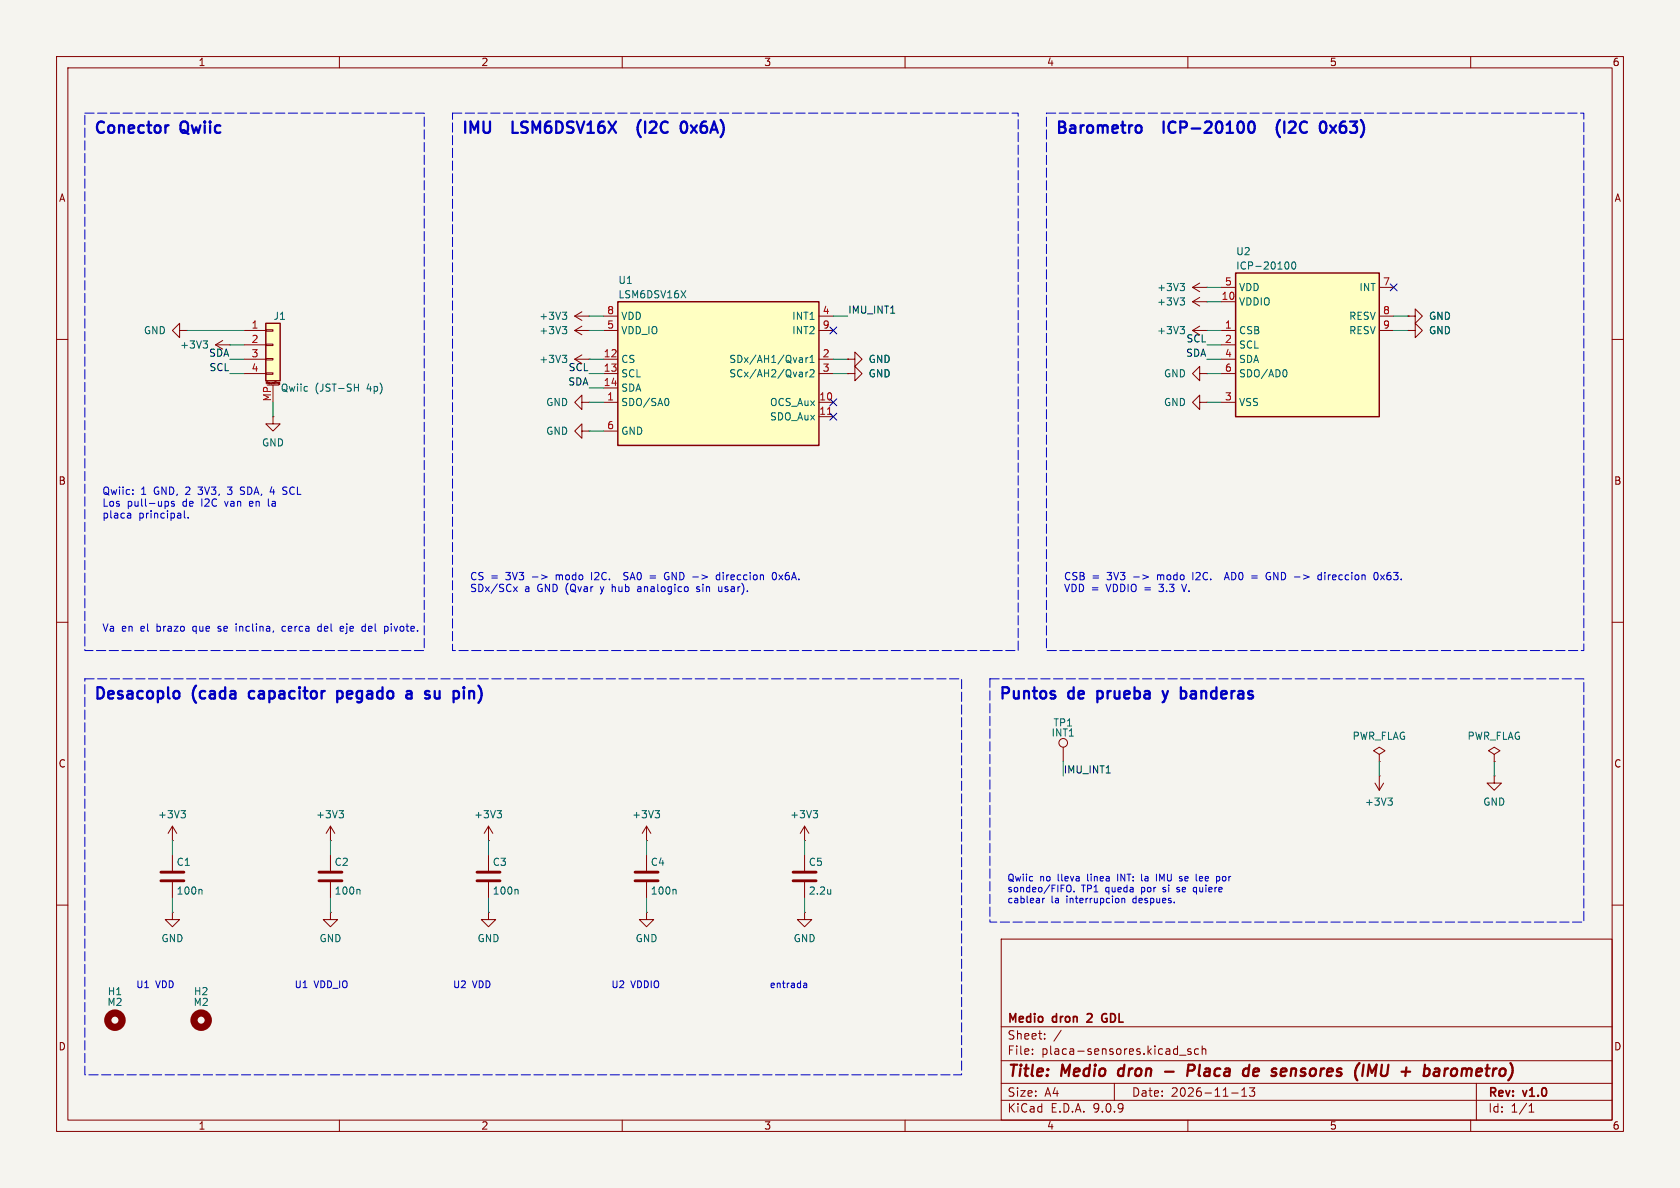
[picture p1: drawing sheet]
(kicad_sch (version 20250114) (generator "eeschema") (generator_version "9.0") (paper "A4")
(title_block (title "Medio dron - Placa de sensores (IMU + barometro)") (date "2026-11-13") (rev "v1.0") (company "Medio dron 2 GDL") (comment 1 ""))
(lib_symbols
(symbol "Connector_Generic_MountingPin:Conn_01x04_MountingPin"
  (pin_names
   (offset 1.016) (hide yes))
  (exclude_from_sim no)
  (in_bom yes)
  (on_board yes)
  (property "Reference" "J" (at 0 5.08 0) (effects (font (size 1.27 1.27))))
  (property "Value" "Conn_01x04_MountingPin" (at 1.27 -7.62 0) (effects (font (size 1.27 1.27)) (justify left)))
  (property "Footprint" "" (at 0 0 0) (effects (font (size 1.27 1.27)) (hide yes)))
  (property "Datasheet" "~" (at 0 0 0) (effects (font (size 1.27 1.27)) (hide yes)))
  (property "Description" "Generic connectable mounting pin connector, single row, 01x04, script generated (kicad-library-utils/schlib/autogen/connector/)" (at 0 0 0) (effects (font (size 1.27 1.27)) (hide yes)))
  (symbol "Conn_01x04_MountingPin_1_1"
   (rectangle (start -1.27 3.81) (end 1.27 -6.35) (stroke (width 0.254) (type default)) (fill (type background)))
   (rectangle (start -1.27 2.667) (end 0 2.413) (stroke (width 0.1524) (type default)) (fill (type none)))
   (rectangle (start -1.27 0.127) (end 0 -0.127) (stroke (width 0.1524) (type default)) (fill (type none)))
   (rectangle (start -1.27 -2.413) (end 0 -2.667) (stroke (width 0.1524) (type default)) (fill (type none)))
   (rectangle (start -1.27 -4.953) (end 0 -5.207) (stroke (width 0.1524) (type default)) (fill (type none)))
   (polyline (pts (xy -1.016 -7.112) (xy 1.016 -7.112)) (stroke (width 0.1524) (type default)) (fill (type none)))
   (text "Mounting" (at 0 -6.731 0) (effects (font (size 0.381 0.381))))
   (pin passive line (at -5.08 2.54 0) (length 3.81) (name "Pin_1" (effects (font (size 1.27 1.27)))) (number "1" (effects (font (size 1.27 1.27)))))
   (pin passive line (at -5.08 0 0) (length 3.81) (name "Pin_2" (effects (font (size 1.27 1.27)))) (number "2" (effects (font (size 1.27 1.27)))))
   (pin passive line (at -5.08 -2.54 0) (length 3.81) (name "Pin_3" (effects (font (size 1.27 1.27)))) (number "3" (effects (font (size 1.27 1.27)))))
   (pin passive line (at -5.08 -5.08 0) (length 3.81) (name "Pin_4" (effects (font (size 1.27 1.27)))) (number "4" (effects (font (size 1.27 1.27)))))
   (pin passive line (at 0 -10.16 90) (length 3.048) (name "MountPin" (effects (font (size 1.27 1.27)))) (number "MP" (effects (font (size 1.27 1.27))))))
  (embedded_fonts no))
(symbol "power:GND"
  (power)
  (pin_numbers (hide yes))
  (pin_names
   (offset 0) (hide yes))
  (exclude_from_sim no)
  (in_bom yes)
  (on_board yes)
  (property "Reference" "#PWR" (at 0 -6.35 0) (effects (font (size 1.27 1.27)) (hide yes)))
  (property "Value" "GND" (at 0 -3.81 0) (effects (font (size 1.27 1.27))))
  (property "Footprint" "" (at 0 0 0) (effects (font (size 1.27 1.27)) (hide yes)))
  (property "Datasheet" "" (at 0 0 0) (effects (font (size 1.27 1.27)) (hide yes)))
  (property "Description" "Power symbol creates a global label with name \"GND\" , ground" (at 0 0 0) (effects (font (size 1.27 1.27)) (hide yes)))
  (symbol "GND_0_1"
   (polyline (pts (xy 0 0) (xy 0 -1.27) (xy 1.27 -1.27) (xy 0 -2.54) (xy -1.27 -1.27) (xy 0 -1.27)) (stroke (width 0) (type default)) (fill (type none))))
  (symbol "GND_1_1"
   (pin power_in line (at 0 0 270) (length 0) (name "~" (effects (font (size 1.27 1.27)))) (number "1" (effects (font (size 1.27 1.27))))))
  (embedded_fonts no))
(symbol "power:+3V3"
  (power)
  (pin_numbers (hide yes))
  (pin_names
   (offset 0) (hide yes))
  (exclude_from_sim no)
  (in_bom yes)
  (on_board yes)
  (property "Reference" "#PWR" (at 0 -3.81 0) (effects (font (size 1.27 1.27)) (hide yes)))
  (property "Value" "+3V3" (at 0 3.556 0) (effects (font (size 1.27 1.27))))
  (property "Footprint" "" (at 0 0 0) (effects (font (size 1.27 1.27)) (hide yes)))
  (property "Datasheet" "" (at 0 0 0) (effects (font (size 1.27 1.27)) (hide yes)))
  (property "Description" "Power symbol creates a global label with name \"+3V3\"" (at 0 0 0) (effects (font (size 1.27 1.27)) (hide yes)))
  (symbol "+3V3_0_1"
   (polyline (pts (xy -0.762 1.27) (xy 0 2.54)) (stroke (width 0) (type default)) (fill (type none)))
   (polyline (pts (xy 0 2.54) (xy 0.762 1.27)) (stroke (width 0) (type default)) (fill (type none)))
   (polyline (pts (xy 0 0) (xy 0 2.54)) (stroke (width 0) (type default)) (fill (type none))))
  (symbol "+3V3_1_1"
   (pin power_in line (at 0 0 90) (length 0) (name "~" (effects (font (size 1.27 1.27)))) (number "1" (effects (font (size 1.27 1.27))))))
  (embedded_fonts no))
(symbol "medio_dron:LSM6DSV16X" (exclude_from_sim no) (in_bom yes) (on_board yes)
(property "Reference" "U" (at -17.78 16.51 0) (effects (font (size 1.27 1.27)) (justify left)))(property "Value" "LSM6DSV16X" (at -17.78 13.97 0) (effects (font (size 1.27 1.27)) (justify left)))(property "Footprint" "Package_LGA:LGA-14_3x2.5mm_P0.5mm_LayoutBorder3x4y" (at 0.00 0.00 0) (effects (font (size 1.27 1.27)) (hide yes)))(property "Datasheet" "https://www.st.com/resource/en/datasheet/lsm6dsv16x.pdf" (at 0.00 0.00 0) (effects (font (size 1.27 1.27)) (hide yes)))(property "Description" "IMU 6 ejes (acelerometro + giroscopio), I2C/SPI/I3C, LGA-14L 2.5x3 mm" (at 0.00 0.00 0) (effects (font (size 1.27 1.27)) (hide yes)))(symbol "LSM6DSV16X_0_1" (rectangle (start -17.78 12.70) (end 17.78 -12.70) (stroke (width 0.254) (type default)) (fill (type background))))(symbol "LSM6DSV16X_1_1" (pin power_in line (at -20.32 10.16 0) (length 2.54) (name "VDD" (effects (font (size 1.27 1.27)))) (number "8" (effects (font (size 1.27 1.27)))))
(pin power_in line (at -20.32 7.62 0) (length 2.54) (name "VDD_IO" (effects (font (size 1.27 1.27)))) (number "5" (effects (font (size 1.27 1.27)))))
(pin input line (at -20.32 2.54 0) (length 2.54) (name "CS" (effects (font (size 1.27 1.27)))) (number "12" (effects (font (size 1.27 1.27)))))
(pin input line (at -20.32 0.00 0) (length 2.54) (name "SCL" (effects (font (size 1.27 1.27)))) (number "13" (effects (font (size 1.27 1.27)))))
(pin bidirectional line (at -20.32 -2.54 0) (length 2.54) (name "SDA" (effects (font (size 1.27 1.27)))) (number "14" (effects (font (size 1.27 1.27)))))
(pin input line (at -20.32 -5.08 0) (length 2.54) (name "SDO/SA0" (effects (font (size 1.27 1.27)))) (number "1" (effects (font (size 1.27 1.27)))))
(pin power_in line (at -20.32 -10.16 0) (length 2.54) (name "GND" (effects (font (size 1.27 1.27)))) (number "6" (effects (font (size 1.27 1.27)))))
(pin passive line (at -20.32 -10.16 0) (length 2.54) (hide yes) (name "GND" (effects (font (size 1.27 1.27)))) (number "7" (effects (font (size 1.27 1.27)))))
(pin output line (at 20.32 10.16 180) (length 2.54) (name "INT1" (effects (font (size 1.27 1.27)))) (number "4" (effects (font (size 1.27 1.27)))))
(pin output line (at 20.32 7.62 180) (length 2.54) (name "INT2" (effects (font (size 1.27 1.27)))) (number "9" (effects (font (size 1.27 1.27)))))
(pin passive line (at 20.32 2.54 180) (length 2.54) (name "SDx/AH1/Qvar1" (effects (font (size 1.27 1.27)))) (number "2" (effects (font (size 1.27 1.27)))))
(pin passive line (at 20.32 0.00 180) (length 2.54) (name "SCx/AH2/Qvar2" (effects (font (size 1.27 1.27)))) (number "3" (effects (font (size 1.27 1.27)))))
(pin passive line (at 20.32 -5.08 180) (length 2.54) (name "OCS_Aux" (effects (font (size 1.27 1.27)))) (number "10" (effects (font (size 1.27 1.27)))))
(pin passive line (at 20.32 -7.62 180) (length 2.54) (name "SDO_Aux" (effects (font (size 1.27 1.27)))) (number "11" (effects (font (size 1.27 1.27)))))) (embedded_fonts no))
(symbol "medio_dron:ICP-20100" (exclude_from_sim no) (in_bom yes) (on_board yes)
(property "Reference" "U" (at -12.70 16.51 0) (effects (font (size 1.27 1.27)) (justify left)))(property "Value" "ICP-20100" (at -12.70 13.97 0) (effects (font (size 1.27 1.27)) (justify left)))(property "Footprint" "medio_dron:TDK_ICP-20100_LGA-10_2x2mm_P0.5mm" (at 0.00 0.00 0) (effects (font (size 1.27 1.27)) (hide yes)))(property "Datasheet" "https://invensense.tdk.com/wp-content/uploads/2021/11/DS-000416-ICP-20100-v1.4.pdf" (at 0.00 0.00 0) (effects (font (size 1.27 1.27)) (hide yes)))(property "Description" "Barometro + temperatura, I2C/SPI/I3C, LGA-10L 2x2 mm" (at 0.00 0.00 0) (effects (font (size 1.27 1.27)) (hide yes)))(symbol "ICP-20100_0_1" (rectangle (start -12.70 12.70) (end 12.70 -12.70) (stroke (width 0.254) (type default)) (fill (type background))))(symbol "ICP-20100_1_1" (pin power_in line (at -15.24 10.16 0) (length 2.54) (name "VDD" (effects (font (size 1.27 1.27)))) (number "5" (effects (font (size 1.27 1.27)))))
(pin power_in line (at -15.24 7.62 0) (length 2.54) (name "VDDIO" (effects (font (size 1.27 1.27)))) (number "10" (effects (font (size 1.27 1.27)))))
(pin input line (at -15.24 2.54 0) (length 2.54) (name "CSB" (effects (font (size 1.27 1.27)))) (number "1" (effects (font (size 1.27 1.27)))))
(pin input line (at -15.24 0.00 0) (length 2.54) (name "SCL" (effects (font (size 1.27 1.27)))) (number "2" (effects (font (size 1.27 1.27)))))
(pin bidirectional line (at -15.24 -2.54 0) (length 2.54) (name "SDA" (effects (font (size 1.27 1.27)))) (number "4" (effects (font (size 1.27 1.27)))))
(pin input line (at -15.24 -5.08 0) (length 2.54) (name "SDO/AD0" (effects (font (size 1.27 1.27)))) (number "6" (effects (font (size 1.27 1.27)))))
(pin power_in line (at -15.24 -10.16 0) (length 2.54) (name "VSS" (effects (font (size 1.27 1.27)))) (number "3" (effects (font (size 1.27 1.27)))))
(pin open_collector line (at 15.24 10.16 180) (length 2.54) (name "INT" (effects (font (size 1.27 1.27)))) (number "7" (effects (font (size 1.27 1.27)))))
(pin passive line (at 15.24 5.08 180) (length 2.54) (name "RESV" (effects (font (size 1.27 1.27)))) (number "8" (effects (font (size 1.27 1.27)))))
(pin passive line (at 15.24 2.54 180) (length 2.54) (name "RESV" (effects (font (size 1.27 1.27)))) (number "9" (effects (font (size 1.27 1.27)))))) (embedded_fonts no))
(symbol "Device:C"
  (pin_numbers (hide yes))
  (pin_names
   (offset 0.254))
  (exclude_from_sim no)
  (in_bom yes)
  (on_board yes)
  (property "Reference" "C" (at 0.635 2.54 0) (effects (font (size 1.27 1.27)) (justify left)))
  (property "Value" "C" (at 0.635 -2.54 0) (effects (font (size 1.27 1.27)) (justify left)))
  (property "Footprint" "" (at 0.9652 -3.81 0) (effects (font (size 1.27 1.27)) (hide yes)))
  (property "Datasheet" "~" (at 0 0 0) (effects (font (size 1.27 1.27)) (hide yes)))
  (property "Description" "Unpolarized capacitor" (at 0 0 0) (effects (font (size 1.27 1.27)) (hide yes)))
  (symbol "C_0_1"
   (polyline (pts (xy -2.032 0.762) (xy 2.032 0.762)) (stroke (width 0.508) (type default)) (fill (type none)))
   (polyline (pts (xy -2.032 -0.762) (xy 2.032 -0.762)) (stroke (width 0.508) (type default)) (fill (type none))))
  (symbol "C_1_1"
   (pin passive line (at 0 3.81 270) (length 2.794) (name "~" (effects (font (size 1.27 1.27)))) (number "1" (effects (font (size 1.27 1.27)))))
   (pin passive line (at 0 -3.81 90) (length 2.794) (name "~" (effects (font (size 1.27 1.27)))) (number "2" (effects (font (size 1.27 1.27))))))
  (embedded_fonts no))
(symbol "Connector:TestPoint"
  (pin_numbers (hide yes))
  (pin_names
   (offset 0.762) (hide yes))
  (exclude_from_sim no)
  (in_bom yes)
  (on_board yes)
  (property "Reference" "TP" (at 0 6.858 0) (effects (font (size 1.27 1.27))))
  (property "Value" "TestPoint" (at 0 5.08 0) (effects (font (size 1.27 1.27))))
  (property "Footprint" "" (at 5.08 0 0) (effects (font (size 1.27 1.27)) (hide yes)))
  (property "Datasheet" "~" (at 5.08 0 0) (effects (font (size 1.27 1.27)) (hide yes)))
  (property "Description" "test point" (at 0 0 0) (effects (font (size 1.27 1.27)) (hide yes)))
  (symbol "TestPoint_0_1"
   (circle (center 0 3.302) (radius 0.762) (stroke (width 0) (type default)) (fill (type none))))
  (symbol "TestPoint_1_1"
   (pin passive line (at 0 0 90) (length 2.54) (name "1" (effects (font (size 1.27 1.27)))) (number "1" (effects (font (size 1.27 1.27))))))
  (embedded_fonts no))
(symbol "power:PWR_FLAG"
  (power)
  (pin_numbers (hide yes))
  (pin_names
   (offset 0) (hide yes))
  (exclude_from_sim no)
  (in_bom yes)
  (on_board yes)
  (property "Reference" "#FLG" (at 0 1.905 0) (effects (font (size 1.27 1.27)) (hide yes)))
  (property "Value" "PWR_FLAG" (at 0 3.81 0) (effects (font (size 1.27 1.27))))
  (property "Footprint" "" (at 0 0 0) (effects (font (size 1.27 1.27)) (hide yes)))
  (property "Datasheet" "~" (at 0 0 0) (effects (font (size 1.27 1.27)) (hide yes)))
  (property "Description" "Special symbol for telling ERC where power comes from" (at 0 0 0) (effects (font (size 1.27 1.27)) (hide yes)))
  (symbol "PWR_FLAG_0_0"
   (pin power_out line (at 0 0 90) (length 0) (name "~" (effects (font (size 1.27 1.27)))) (number "1" (effects (font (size 1.27 1.27))))))
  (symbol "PWR_FLAG_0_1"
   (polyline (pts (xy 0 0) (xy 0 1.27) (xy -1.016 1.905) (xy 0 2.54) (xy 1.016 1.905) (xy 0 1.27)) (stroke (width 0) (type default)) (fill (type none))))
  (embedded_fonts no))
(symbol "Mechanical:MountingHole"
  (pin_names
   (offset 1.016))
  (exclude_from_sim no)
  (in_bom no)
  (on_board yes)
  (property "Reference" "H" (at 0 5.08 0) (effects (font (size 1.27 1.27))))
  (property "Value" "MountingHole" (at 0 3.175 0) (effects (font (size 1.27 1.27))))
  (property "Footprint" "" (at 0 0 0) (effects (font (size 1.27 1.27)) (hide yes)))
  (property "Datasheet" "~" (at 0 0 0) (effects (font (size 1.27 1.27)) (hide yes)))
  (property "Description" "Mounting Hole without connection" (at 0 0 0) (effects (font (size 1.27 1.27)) (hide yes)))
  (symbol "MountingHole_0_1"
   (circle (center 0 0) (radius 1.27) (stroke (width 1.27) (type default)) (fill (type none))))
  (embedded_fonts no)))
(rectangle (start 15.00 20.00) (end 75.00 115.00) (stroke (width 0.15) (type dash)) (fill (type none)))
(text "Conector Qwiic" (exclude_from_sim no) (at 16.50 24.00 0) (effects (font (size 2.0 2.0) (bold yes)) (justify left bottom)))
(symbol (lib_id "Connector_Generic_MountingPin:Conn_01x04_MountingPin") (at 48.26 60.96 0) (unit 1) (exclude_from_sim no) (in_bom yes) (on_board yes) (dnp no)
 (property "Reference" "J1" (at 48.26 55.88 0) (effects (font (size 1.27 1.27)) (justify left)))
 (property "Value" "Qwiic (JST-SH 4p)" (at 49.53 68.58 0) (effects (font (size 1.27 1.27)) (justify left)))
 (property "Footprint" "Connector_JST:JST_SH_SM04B-SRSS-TB_1x04-1MP_P1.00mm_Horizontal" (at 48.26 60.96 0) (effects (font (size 1.27 1.27)) (hide yes)))
 (property "Datasheet" "~" (at 48.26 60.96 0) (effects (font (size 1.27 1.27)) (hide yes)))
 (property "Description" "Generic connectable mounting pin connector, single row, 01x04, script generated (kicad-library-utils/schlib/autogen/connector/)" (at 48.26 60.96 0) (effects (font (size 1.27 1.27)) (hide yes)))
 (property "MPN" "SM04B-SRSS-TB" (at 48.26 60.96 0) (effects (font (size 1.27 1.27)) (hide yes)))
 (pin "1")
 (pin "2")
 (pin "3")
 (pin "4")
 (pin "MP"))
(wire (pts (xy 43.18 58.42) (xy 33.02 58.42)) (stroke (width 0) (type default)))
(symbol (lib_id "power:GND") (at 33.02 58.42 270) (unit 1) (exclude_from_sim no) (in_bom no) (on_board yes) (dnp no)
 (property "Reference" "#PWR001" (at 33.02 58.42 0) (effects (font (size 1.27 1.27)) (hide yes)))
 (property "Value" "GND" (at 29.42 58.42 90) (effects (font (size 1.27 1.27)) (justify right)))
 (property "Footprint" "" (at 33.02 58.42 0) (effects (font (size 1.27 1.27)) (hide yes)))
 (property "Datasheet" "" (at 33.02 58.42 0) (effects (font (size 1.27 1.27)) (hide yes)))
 (property "Description" "" (at 33.02 58.42 0) (effects (font (size 1.27 1.27)) (hide yes)))
 (pin "1"))
(wire (pts (xy 43.18 60.96) (xy 40.64 60.96)) (stroke (width 0) (type default)))
(symbol (lib_id "power:+3V3") (at 40.64 60.96 90) (unit 1) (exclude_from_sim no) (in_bom no) (on_board yes) (dnp no)
 (property "Reference" "#PWR002" (at 40.64 60.96 0) (effects (font (size 1.27 1.27)) (hide yes)))
 (property "Value" "+3V3" (at 37.04 60.96 90) (effects (font (size 1.27 1.27)) (justify left)))
 (property "Footprint" "" (at 40.64 60.96 0) (effects (font (size 1.27 1.27)) (hide yes)))
 (property "Datasheet" "" (at 40.64 60.96 0) (effects (font (size 1.27 1.27)) (hide yes)))
 (property "Description" "" (at 40.64 60.96 0) (effects (font (size 1.27 1.27)) (hide yes)))
 (pin "1"))
(wire (pts (xy 43.18 63.50) (xy 40.64 63.50)) (stroke (width 0) (type default)))
(label "SDA" (at 40.64 63.50 180) (effects (font (size 1.27 1.27)) (justify right bottom)))
(wire (pts (xy 43.18 66.04) (xy 40.64 66.04)) (stroke (width 0) (type default)))
(label "SCL" (at 40.64 66.04 180) (effects (font (size 1.27 1.27)) (justify right bottom)))
(wire (pts (xy 48.26 71.12) (xy 48.26 73.66)) (stroke (width 0) (type default)))
(symbol (lib_id "power:GND") (at 48.26 73.66 0) (unit 1) (exclude_from_sim no) (in_bom no) (on_board yes) (dnp no)
 (property "Reference" "#PWR003" (at 48.26 73.66 0) (effects (font (size 1.27 1.27)) (hide yes)))
 (property "Value" "GND" (at 48.26 78.26 0) (effects (font (size 1.27 1.27))))
 (property "Footprint" "" (at 48.26 73.66 0) (effects (font (size 1.27 1.27)) (hide yes)))
 (property "Datasheet" "" (at 48.26 73.66 0) (effects (font (size 1.27 1.27)) (hide yes)))
 (property "Description" "" (at 48.26 73.66 0) (effects (font (size 1.27 1.27)) (hide yes)))
 (pin "1"))
(text "Qwiic: 1 GND, 2 3V3, 3 SDA, 4 SCL\nLos pull-ups de I2C van en la\nplaca principal." (exclude_from_sim no) (at 18.00 92.00 0) (effects (font (size 1.3 1.3)) (justify left bottom)))
(rectangle (start 80.00 20.00) (end 180.00 115.00) (stroke (width 0.15) (type dash)) (fill (type none)))
(text "IMU  LSM6DSV16X  (I2C 0x6A)" (exclude_from_sim no) (at 81.50 24.00 0) (effects (font (size 2.0 2.0) (bold yes)) (justify left bottom)))
(symbol (lib_id "medio_dron:LSM6DSV16X") (at 127.00 66.04 0) (unit 1) (exclude_from_sim no) (in_bom yes) (on_board yes) (dnp no)
 (property "Reference" "U1" (at 109.22 49.53 0) (effects (font (size 1.27 1.27)) (justify left)))
 (property "Value" "LSM6DSV16X" (at 109.22 52.07 0) (effects (font (size 1.27 1.27)) (justify left)))
 (property "Footprint" "Package_LGA:LGA-14_3x2.5mm_P0.5mm_LayoutBorder3x4y" (at 127.00 66.04 0) (effects (font (size 1.27 1.27)) (hide yes)))
 (property "Datasheet" "https://www.st.com/resource/en/datasheet/lsm6dsv16x.pdf" (at 127.00 66.04 0) (effects (font (size 1.27 1.27)) (hide yes)))
 (property "Description" "IMU 6 ejes (acelerometro + giroscopio), I2C/SPI/I3C, LGA-14L 2.5x3 mm" (at 127.00 66.04 0) (effects (font (size 1.27 1.27)) (hide yes)))
 (property "MPN" "LSM6DSV16XTR" (at 127.00 66.04 0) (effects (font (size 1.27 1.27)) (hide yes)))
 (pin "8")
 (pin "5")
 (pin "12")
 (pin "13")
 (pin "14")
 (pin "1")
 (pin "6")
 (pin "7")
 (pin "4")
 (pin "9")
 (pin "2")
 (pin "3")
 (pin "10")
 (pin "11"))
(wire (pts (xy 106.68 55.88) (xy 104.14 55.88)) (stroke (width 0) (type default)))
(symbol (lib_id "power:+3V3") (at 104.14 55.88 90) (unit 1) (exclude_from_sim no) (in_bom no) (on_board yes) (dnp no)
 (property "Reference" "#PWR004" (at 104.14 55.88 0) (effects (font (size 1.27 1.27)) (hide yes)))
 (property "Value" "+3V3" (at 100.54 55.88 90) (effects (font (size 1.27 1.27)) (justify left)))
 (property "Footprint" "" (at 104.14 55.88 0) (effects (font (size 1.27 1.27)) (hide yes)))
 (property "Datasheet" "" (at 104.14 55.88 0) (effects (font (size 1.27 1.27)) (hide yes)))
 (property "Description" "" (at 104.14 55.88 0) (effects (font (size 1.27 1.27)) (hide yes)))
 (pin "1"))
(wire (pts (xy 106.68 58.42) (xy 104.14 58.42)) (stroke (width 0) (type default)))
(symbol (lib_id "power:+3V3") (at 104.14 58.42 90) (unit 1) (exclude_from_sim no) (in_bom no) (on_board yes) (dnp no)
 (property "Reference" "#PWR005" (at 104.14 58.42 0) (effects (font (size 1.27 1.27)) (hide yes)))
 (property "Value" "+3V3" (at 100.54 58.42 90) (effects (font (size 1.27 1.27)) (justify left)))
 (property "Footprint" "" (at 104.14 58.42 0) (effects (font (size 1.27 1.27)) (hide yes)))
 (property "Datasheet" "" (at 104.14 58.42 0) (effects (font (size 1.27 1.27)) (hide yes)))
 (property "Description" "" (at 104.14 58.42 0) (effects (font (size 1.27 1.27)) (hide yes)))
 (pin "1"))
(wire (pts (xy 106.68 63.50) (xy 104.14 63.50)) (stroke (width 0) (type default)))
(symbol (lib_id "power:+3V3") (at 104.14 63.50 90) (unit 1) (exclude_from_sim no) (in_bom no) (on_board yes) (dnp no)
 (property "Reference" "#PWR006" (at 104.14 63.50 0) (effects (font (size 1.27 1.27)) (hide yes)))
 (property "Value" "+3V3" (at 100.54 63.50 90) (effects (font (size 1.27 1.27)) (justify left)))
 (property "Footprint" "" (at 104.14 63.50 0) (effects (font (size 1.27 1.27)) (hide yes)))
 (property "Datasheet" "" (at 104.14 63.50 0) (effects (font (size 1.27 1.27)) (hide yes)))
 (property "Description" "" (at 104.14 63.50 0) (effects (font (size 1.27 1.27)) (hide yes)))
 (pin "1"))
(wire (pts (xy 106.68 66.04) (xy 104.14 66.04)) (stroke (width 0) (type default)))
(label "SCL" (at 104.14 66.04 180) (effects (font (size 1.27 1.27)) (justify right bottom)))
(wire (pts (xy 106.68 68.58) (xy 104.14 68.58)) (stroke (width 0) (type default)))
(label "SDA" (at 104.14 68.58 180) (effects (font (size 1.27 1.27)) (justify right bottom)))
(wire (pts (xy 106.68 71.12) (xy 104.14 71.12)) (stroke (width 0) (type default)))
(symbol (lib_id "power:GND") (at 104.14 71.12 270) (unit 1) (exclude_from_sim no) (in_bom no) (on_board yes) (dnp no)
 (property "Reference" "#PWR007" (at 104.14 71.12 0) (effects (font (size 1.27 1.27)) (hide yes)))
 (property "Value" "GND" (at 100.54 71.12 90) (effects (font (size 1.27 1.27)) (justify right)))
 (property "Footprint" "" (at 104.14 71.12 0) (effects (font (size 1.27 1.27)) (hide yes)))
 (property "Datasheet" "" (at 104.14 71.12 0) (effects (font (size 1.27 1.27)) (hide yes)))
 (property "Description" "" (at 104.14 71.12 0) (effects (font (size 1.27 1.27)) (hide yes)))
 (pin "1"))
(wire (pts (xy 106.68 76.20) (xy 104.14 76.20)) (stroke (width 0) (type default)))
(symbol (lib_id "power:GND") (at 104.14 76.20 270) (unit 1) (exclude_from_sim no) (in_bom no) (on_board yes) (dnp no)
 (property "Reference" "#PWR008" (at 104.14 76.20 0) (effects (font (size 1.27 1.27)) (hide yes)))
 (property "Value" "GND" (at 100.54 76.20 90) (effects (font (size 1.27 1.27)) (justify right)))
 (property "Footprint" "" (at 104.14 76.20 0) (effects (font (size 1.27 1.27)) (hide yes)))
 (property "Datasheet" "" (at 104.14 76.20 0) (effects (font (size 1.27 1.27)) (hide yes)))
 (property "Description" "" (at 104.14 76.20 0) (effects (font (size 1.27 1.27)) (hide yes)))
 (pin "1"))
(wire (pts (xy 147.32 55.88) (xy 149.86 55.88)) (stroke (width 0) (type default)))
(label "IMU_INT1" (at 149.86 55.88 0) (effects (font (size 1.27 1.27)) (justify left bottom)))
(no_connect (at 147.32 58.42))
(wire (pts (xy 147.32 63.50) (xy 149.86 63.50)) (stroke (width 0) (type default)))
(symbol (lib_id "power:GND") (at 149.86 63.50 90) (unit 1) (exclude_from_sim no) (in_bom no) (on_board yes) (dnp no)
 (property "Reference" "#PWR009" (at 149.86 63.50 0) (effects (font (size 1.27 1.27)) (hide yes)))
 (property "Value" "GND" (at 153.46 63.50 90) (effects (font (size 1.27 1.27)) (justify right)))
 (property "Footprint" "" (at 149.86 63.50 0) (effects (font (size 1.27 1.27)) (hide yes)))
 (property "Datasheet" "" (at 149.86 63.50 0) (effects (font (size 1.27 1.27)) (hide yes)))
 (property "Description" "" (at 149.86 63.50 0) (effects (font (size 1.27 1.27)) (hide yes)))
 (pin "1"))
(wire (pts (xy 147.32 66.04) (xy 149.86 66.04)) (stroke (width 0) (type default)))
(symbol (lib_id "power:GND") (at 149.86 66.04 90) (unit 1) (exclude_from_sim no) (in_bom no) (on_board yes) (dnp no)
 (property "Reference" "#PWR010" (at 149.86 66.04 0) (effects (font (size 1.27 1.27)) (hide yes)))
 (property "Value" "GND" (at 153.46 66.04 90) (effects (font (size 1.27 1.27)) (justify right)))
 (property "Footprint" "" (at 149.86 66.04 0) (effects (font (size 1.27 1.27)) (hide yes)))
 (property "Datasheet" "" (at 149.86 66.04 0) (effects (font (size 1.27 1.27)) (hide yes)))
 (property "Description" "" (at 149.86 66.04 0) (effects (font (size 1.27 1.27)) (hide yes)))
 (pin "1"))
(no_connect (at 147.32 71.12))
(no_connect (at 147.32 73.66))
(text "CS = 3V3 -> modo I2C.  SA0 = GND -> direccion 0x6A.\nSDx/SCx a GND (Qvar y hub analogico sin usar)." (exclude_from_sim no) (at 83.00 105.00 0) (effects (font (size 1.3 1.3)) (justify left bottom)))
(rectangle (start 185.00 20.00) (end 280.00 115.00) (stroke (width 0.15) (type dash)) (fill (type none)))
(text "Barometro  ICP-20100  (I2C 0x63)" (exclude_from_sim no) (at 186.50 24.00 0) (effects (font (size 2.0 2.0) (bold yes)) (justify left bottom)))
(symbol (lib_id "medio_dron:ICP-20100") (at 231.14 60.96 0) (unit 1) (exclude_from_sim no) (in_bom yes) (on_board yes) (dnp no)
 (property "Reference" "U2" (at 218.44 44.45 0) (effects (font (size 1.27 1.27)) (justify left)))
 (property "Value" "ICP-20100" (at 218.44 46.99 0) (effects (font (size 1.27 1.27)) (justify left)))
 (property "Footprint" "medio_dron:TDK_ICP-20100_LGA-10_2x2mm_P0.5mm" (at 231.14 60.96 0) (effects (font (size 1.27 1.27)) (hide yes)))
 (property "Datasheet" "https://invensense.tdk.com/wp-content/uploads/2021/11/DS-000416-ICP-20100-v1.4.pdf" (at 231.14 60.96 0) (effects (font (size 1.27 1.27)) (hide yes)))
 (property "Description" "Barometro + temperatura, I2C/SPI/I3C, LGA-10L 2x2 mm" (at 231.14 60.96 0) (effects (font (size 1.27 1.27)) (hide yes)))
 (property "MPN" "ICP-20100" (at 231.14 60.96 0) (effects (font (size 1.27 1.27)) (hide yes)))
 (pin "5")
 (pin "10")
 (pin "1")
 (pin "2")
 (pin "4")
 (pin "6")
 (pin "3")
 (pin "7")
 (pin "8")
 (pin "9"))
(wire (pts (xy 215.90 50.80) (xy 213.36 50.80)) (stroke (width 0) (type default)))
(symbol (lib_id "power:+3V3") (at 213.36 50.80 90) (unit 1) (exclude_from_sim no) (in_bom no) (on_board yes) (dnp no)
 (property "Reference" "#PWR011" (at 213.36 50.80 0) (effects (font (size 1.27 1.27)) (hide yes)))
 (property "Value" "+3V3" (at 209.76 50.80 90) (effects (font (size 1.27 1.27)) (justify left)))
 (property "Footprint" "" (at 213.36 50.80 0) (effects (font (size 1.27 1.27)) (hide yes)))
 (property "Datasheet" "" (at 213.36 50.80 0) (effects (font (size 1.27 1.27)) (hide yes)))
 (property "Description" "" (at 213.36 50.80 0) (effects (font (size 1.27 1.27)) (hide yes)))
 (pin "1"))
(wire (pts (xy 215.90 53.34) (xy 213.36 53.34)) (stroke (width 0) (type default)))
(symbol (lib_id "power:+3V3") (at 213.36 53.34 90) (unit 1) (exclude_from_sim no) (in_bom no) (on_board yes) (dnp no)
 (property "Reference" "#PWR012" (at 213.36 53.34 0) (effects (font (size 1.27 1.27)) (hide yes)))
 (property "Value" "+3V3" (at 209.76 53.34 90) (effects (font (size 1.27 1.27)) (justify left)))
 (property "Footprint" "" (at 213.36 53.34 0) (effects (font (size 1.27 1.27)) (hide yes)))
 (property "Datasheet" "" (at 213.36 53.34 0) (effects (font (size 1.27 1.27)) (hide yes)))
 (property "Description" "" (at 213.36 53.34 0) (effects (font (size 1.27 1.27)) (hide yes)))
 (pin "1"))
(wire (pts (xy 215.90 58.42) (xy 213.36 58.42)) (stroke (width 0) (type default)))
(symbol (lib_id "power:+3V3") (at 213.36 58.42 90) (unit 1) (exclude_from_sim no) (in_bom no) (on_board yes) (dnp no)
 (property "Reference" "#PWR013" (at 213.36 58.42 0) (effects (font (size 1.27 1.27)) (hide yes)))
 (property "Value" "+3V3" (at 209.76 58.42 90) (effects (font (size 1.27 1.27)) (justify left)))
 (property "Footprint" "" (at 213.36 58.42 0) (effects (font (size 1.27 1.27)) (hide yes)))
 (property "Datasheet" "" (at 213.36 58.42 0) (effects (font (size 1.27 1.27)) (hide yes)))
 (property "Description" "" (at 213.36 58.42 0) (effects (font (size 1.27 1.27)) (hide yes)))
 (pin "1"))
(wire (pts (xy 215.90 60.96) (xy 213.36 60.96)) (stroke (width 0) (type default)))
(label "SCL" (at 213.36 60.96 180) (effects (font (size 1.27 1.27)) (justify right bottom)))
(wire (pts (xy 215.90 63.50) (xy 213.36 63.50)) (stroke (width 0) (type default)))
(label "SDA" (at 213.36 63.50 180) (effects (font (size 1.27 1.27)) (justify right bottom)))
(wire (pts (xy 215.90 66.04) (xy 213.36 66.04)) (stroke (width 0) (type default)))
(symbol (lib_id "power:GND") (at 213.36 66.04 270) (unit 1) (exclude_from_sim no) (in_bom no) (on_board yes) (dnp no)
 (property "Reference" "#PWR014" (at 213.36 66.04 0) (effects (font (size 1.27 1.27)) (hide yes)))
 (property "Value" "GND" (at 209.76 66.04 90) (effects (font (size 1.27 1.27)) (justify right)))
 (property "Footprint" "" (at 213.36 66.04 0) (effects (font (size 1.27 1.27)) (hide yes)))
 (property "Datasheet" "" (at 213.36 66.04 0) (effects (font (size 1.27 1.27)) (hide yes)))
 (property "Description" "" (at 213.36 66.04 0) (effects (font (size 1.27 1.27)) (hide yes)))
 (pin "1"))
(wire (pts (xy 215.90 71.12) (xy 213.36 71.12)) (stroke (width 0) (type default)))
(symbol (lib_id "power:GND") (at 213.36 71.12 270) (unit 1) (exclude_from_sim no) (in_bom no) (on_board yes) (dnp no)
 (property "Reference" "#PWR015" (at 213.36 71.12 0) (effects (font (size 1.27 1.27)) (hide yes)))
 (property "Value" "GND" (at 209.76 71.12 90) (effects (font (size 1.27 1.27)) (justify right)))
 (property "Footprint" "" (at 213.36 71.12 0) (effects (font (size 1.27 1.27)) (hide yes)))
 (property "Datasheet" "" (at 213.36 71.12 0) (effects (font (size 1.27 1.27)) (hide yes)))
 (property "Description" "" (at 213.36 71.12 0) (effects (font (size 1.27 1.27)) (hide yes)))
 (pin "1"))
(no_connect (at 246.38 50.80))
(wire (pts (xy 246.38 55.88) (xy 248.92 55.88)) (stroke (width 0) (type default)))
(symbol (lib_id "power:GND") (at 248.92 55.88 90) (unit 1) (exclude_from_sim no) (in_bom no) (on_board yes) (dnp no)
 (property "Reference" "#PWR016" (at 248.92 55.88 0) (effects (font (size 1.27 1.27)) (hide yes)))
 (property "Value" "GND" (at 252.52 55.88 90) (effects (font (size 1.27 1.27)) (justify right)))
 (property "Footprint" "" (at 248.92 55.88 0) (effects (font (size 1.27 1.27)) (hide yes)))
 (property "Datasheet" "" (at 248.92 55.88 0) (effects (font (size 1.27 1.27)) (hide yes)))
 (property "Description" "" (at 248.92 55.88 0) (effects (font (size 1.27 1.27)) (hide yes)))
 (pin "1"))
(wire (pts (xy 246.38 58.42) (xy 248.92 58.42)) (stroke (width 0) (type default)))
(symbol (lib_id "power:GND") (at 248.92 58.42 90) (unit 1) (exclude_from_sim no) (in_bom no) (on_board yes) (dnp no)
 (property "Reference" "#PWR017" (at 248.92 58.42 0) (effects (font (size 1.27 1.27)) (hide yes)))
 (property "Value" "GND" (at 252.52 58.42 90) (effects (font (size 1.27 1.27)) (justify right)))
 (property "Footprint" "" (at 248.92 58.42 0) (effects (font (size 1.27 1.27)) (hide yes)))
 (property "Datasheet" "" (at 248.92 58.42 0) (effects (font (size 1.27 1.27)) (hide yes)))
 (property "Description" "" (at 248.92 58.42 0) (effects (font (size 1.27 1.27)) (hide yes)))
 (pin "1"))
(text "CSB = 3V3 -> modo I2C.  AD0 = GND -> direccion 0x63.\nVDD = VDDIO = 3.3 V." (exclude_from_sim no) (at 188.00 105.00 0) (effects (font (size 1.3 1.3)) (justify left bottom)))
(rectangle (start 15.00 120.00) (end 170.00 190.00) (stroke (width 0.15) (type dash)) (fill (type none)))
(text "Desacoplo (cada capacitor pegado a su pin)" (exclude_from_sim no) (at 16.50 124.00 0) (effects (font (size 2.0 2.0) (bold yes)) (justify left bottom)))
(symbol (lib_id "Device:C") (at 30.48 154.94 0) (unit 1) (exclude_from_sim no) (in_bom yes) (on_board yes) (dnp no)
 (property "Reference" "C1" (at 31.12 152.40 0) (effects (font (size 1.27 1.27)) (justify left)))
 (property "Value" "100n" (at 31.12 157.48 0) (effects (font (size 1.27 1.27)) (justify left)))
 (property "Footprint" "Capacitor_SMD:C_0603_1608Metric" (at 30.48 154.94 0) (effects (font (size 1.27 1.27)) (hide yes)))
 (property "Datasheet" "~" (at 30.48 154.94 0) (effects (font (size 1.27 1.27)) (hide yes)))
 (property "Description" "Unpolarized capacitor" (at 30.48 154.94 0) (effects (font (size 1.27 1.27)) (hide yes)))
 (pin "1")
 (pin "2"))
(wire (pts (xy 30.48 151.13) (xy 30.48 148.59)) (stroke (width 0) (type default)))
(symbol (lib_id "power:+3V3") (at 30.48 148.59 0) (unit 1) (exclude_from_sim no) (in_bom no) (on_board yes) (dnp no)
 (property "Reference" "#PWR018" (at 30.48 148.59 0) (effects (font (size 1.27 1.27)) (hide yes)))
 (property "Value" "+3V3" (at 30.48 143.99 0) (effects (font (size 1.27 1.27))))
 (property "Footprint" "" (at 30.48 148.59 0) (effects (font (size 1.27 1.27)) (hide yes)))
 (property "Datasheet" "" (at 30.48 148.59 0) (effects (font (size 1.27 1.27)) (hide yes)))
 (property "Description" "" (at 30.48 148.59 0) (effects (font (size 1.27 1.27)) (hide yes)))
 (pin "1"))
(wire (pts (xy 30.48 158.75) (xy 30.48 161.29)) (stroke (width 0) (type default)))
(symbol (lib_id "power:GND") (at 30.48 161.29 0) (unit 1) (exclude_from_sim no) (in_bom no) (on_board yes) (dnp no)
 (property "Reference" "#PWR019" (at 30.48 161.29 0) (effects (font (size 1.27 1.27)) (hide yes)))
 (property "Value" "GND" (at 30.48 165.89 0) (effects (font (size 1.27 1.27))))
 (property "Footprint" "" (at 30.48 161.29 0) (effects (font (size 1.27 1.27)) (hide yes)))
 (property "Datasheet" "" (at 30.48 161.29 0) (effects (font (size 1.27 1.27)) (hide yes)))
 (property "Description" "" (at 30.48 161.29 0) (effects (font (size 1.27 1.27)) (hide yes)))
 (pin "1"))
(text "U1 VDD" (exclude_from_sim no) (at 24.00 175.00 0) (effects (font (size 1.2 1.2)) (justify left bottom)))
(symbol (lib_id "Device:C") (at 58.42 154.94 0) (unit 1) (exclude_from_sim no) (in_bom yes) (on_board yes) (dnp no)
 (property "Reference" "C2" (at 59.05 152.40 0) (effects (font (size 1.27 1.27)) (justify left)))
 (property "Value" "100n" (at 59.05 157.48 0) (effects (font (size 1.27 1.27)) (justify left)))
 (property "Footprint" "Capacitor_SMD:C_0603_1608Metric" (at 58.42 154.94 0) (effects (font (size 1.27 1.27)) (hide yes)))
 (property "Datasheet" "~" (at 58.42 154.94 0) (effects (font (size 1.27 1.27)) (hide yes)))
 (property "Description" "Unpolarized capacitor" (at 58.42 154.94 0) (effects (font (size 1.27 1.27)) (hide yes)))
 (pin "1")
 (pin "2"))
(wire (pts (xy 58.42 151.13) (xy 58.42 148.59)) (stroke (width 0) (type default)))
(symbol (lib_id "power:+3V3") (at 58.42 148.59 0) (unit 1) (exclude_from_sim no) (in_bom no) (on_board yes) (dnp no)
 (property "Reference" "#PWR020" (at 58.42 148.59 0) (effects (font (size 1.27 1.27)) (hide yes)))
 (property "Value" "+3V3" (at 58.42 143.99 0) (effects (font (size 1.27 1.27))))
 (property "Footprint" "" (at 58.42 148.59 0) (effects (font (size 1.27 1.27)) (hide yes)))
 (property "Datasheet" "" (at 58.42 148.59 0) (effects (font (size 1.27 1.27)) (hide yes)))
 (property "Description" "" (at 58.42 148.59 0) (effects (font (size 1.27 1.27)) (hide yes)))
 (pin "1"))
(wire (pts (xy 58.42 158.75) (xy 58.42 161.29)) (stroke (width 0) (type default)))
(symbol (lib_id "power:GND") (at 58.42 161.29 0) (unit 1) (exclude_from_sim no) (in_bom no) (on_board yes) (dnp no)
 (property "Reference" "#PWR021" (at 58.42 161.29 0) (effects (font (size 1.27 1.27)) (hide yes)))
 (property "Value" "GND" (at 58.42 165.89 0) (effects (font (size 1.27 1.27))))
 (property "Footprint" "" (at 58.42 161.29 0) (effects (font (size 1.27 1.27)) (hide yes)))
 (property "Datasheet" "" (at 58.42 161.29 0) (effects (font (size 1.27 1.27)) (hide yes)))
 (property "Description" "" (at 58.42 161.29 0) (effects (font (size 1.27 1.27)) (hide yes)))
 (pin "1"))
(text "U1 VDD_IO" (exclude_from_sim no) (at 52.00 175.00 0) (effects (font (size 1.2 1.2)) (justify left bottom)))
(symbol (lib_id "Device:C") (at 86.36 154.94 0) (unit 1) (exclude_from_sim no) (in_bom yes) (on_board yes) (dnp no)
 (property "Reference" "C3" (at 87.00 152.40 0) (effects (font (size 1.27 1.27)) (justify left)))
 (property "Value" "100n" (at 87.00 157.48 0) (effects (font (size 1.27 1.27)) (justify left)))
 (property "Footprint" "Capacitor_SMD:C_0603_1608Metric" (at 86.36 154.94 0) (effects (font (size 1.27 1.27)) (hide yes)))
 (property "Datasheet" "~" (at 86.36 154.94 0) (effects (font (size 1.27 1.27)) (hide yes)))
 (property "Description" "Unpolarized capacitor" (at 86.36 154.94 0) (effects (font (size 1.27 1.27)) (hide yes)))
 (pin "1")
 (pin "2"))
(wire (pts (xy 86.36 151.13) (xy 86.36 148.59)) (stroke (width 0) (type default)))
(symbol (lib_id "power:+3V3") (at 86.36 148.59 0) (unit 1) (exclude_from_sim no) (in_bom no) (on_board yes) (dnp no)
 (property "Reference" "#PWR022" (at 86.36 148.59 0) (effects (font (size 1.27 1.27)) (hide yes)))
 (property "Value" "+3V3" (at 86.36 143.99 0) (effects (font (size 1.27 1.27))))
 (property "Footprint" "" (at 86.36 148.59 0) (effects (font (size 1.27 1.27)) (hide yes)))
 (property "Datasheet" "" (at 86.36 148.59 0) (effects (font (size 1.27 1.27)) (hide yes)))
 (property "Description" "" (at 86.36 148.59 0) (effects (font (size 1.27 1.27)) (hide yes)))
 (pin "1"))
(wire (pts (xy 86.36 158.75) (xy 86.36 161.29)) (stroke (width 0) (type default)))
(symbol (lib_id "power:GND") (at 86.36 161.29 0) (unit 1) (exclude_from_sim no) (in_bom no) (on_board yes) (dnp no)
 (property "Reference" "#PWR023" (at 86.36 161.29 0) (effects (font (size 1.27 1.27)) (hide yes)))
 (property "Value" "GND" (at 86.36 165.89 0) (effects (font (size 1.27 1.27))))
 (property "Footprint" "" (at 86.36 161.29 0) (effects (font (size 1.27 1.27)) (hide yes)))
 (property "Datasheet" "" (at 86.36 161.29 0) (effects (font (size 1.27 1.27)) (hide yes)))
 (property "Description" "" (at 86.36 161.29 0) (effects (font (size 1.27 1.27)) (hide yes)))
 (pin "1"))
(text "U2 VDD" (exclude_from_sim no) (at 80.00 175.00 0) (effects (font (size 1.2 1.2)) (justify left bottom)))
(symbol (lib_id "Device:C") (at 114.30 154.94 0) (unit 1) (exclude_from_sim no) (in_bom yes) (on_board yes) (dnp no)
 (property "Reference" "C4" (at 114.94 152.40 0) (effects (font (size 1.27 1.27)) (justify left)))
 (property "Value" "100n" (at 114.94 157.48 0) (effects (font (size 1.27 1.27)) (justify left)))
 (property "Footprint" "Capacitor_SMD:C_0603_1608Metric" (at 114.30 154.94 0) (effects (font (size 1.27 1.27)) (hide yes)))
 (property "Datasheet" "~" (at 114.30 154.94 0) (effects (font (size 1.27 1.27)) (hide yes)))
 (property "Description" "Unpolarized capacitor" (at 114.30 154.94 0) (effects (font (size 1.27 1.27)) (hide yes)))
 (pin "1")
 (pin "2"))
(wire (pts (xy 114.30 151.13) (xy 114.30 148.59)) (stroke (width 0) (type default)))
(symbol (lib_id "power:+3V3") (at 114.30 148.59 0) (unit 1) (exclude_from_sim no) (in_bom no) (on_board yes) (dnp no)
 (property "Reference" "#PWR024" (at 114.30 148.59 0) (effects (font (size 1.27 1.27)) (hide yes)))
 (property "Value" "+3V3" (at 114.30 143.99 0) (effects (font (size 1.27 1.27))))
 (property "Footprint" "" (at 114.30 148.59 0) (effects (font (size 1.27 1.27)) (hide yes)))
 (property "Datasheet" "" (at 114.30 148.59 0) (effects (font (size 1.27 1.27)) (hide yes)))
 (property "Description" "" (at 114.30 148.59 0) (effects (font (size 1.27 1.27)) (hide yes)))
 (pin "1"))
(wire (pts (xy 114.30 158.75) (xy 114.30 161.29)) (stroke (width 0) (type default)))
(symbol (lib_id "power:GND") (at 114.30 161.29 0) (unit 1) (exclude_from_sim no) (in_bom no) (on_board yes) (dnp no)
 (property "Reference" "#PWR025" (at 114.30 161.29 0) (effects (font (size 1.27 1.27)) (hide yes)))
 (property "Value" "GND" (at 114.30 165.89 0) (effects (font (size 1.27 1.27))))
 (property "Footprint" "" (at 114.30 161.29 0) (effects (font (size 1.27 1.27)) (hide yes)))
 (property "Datasheet" "" (at 114.30 161.29 0) (effects (font (size 1.27 1.27)) (hide yes)))
 (property "Description" "" (at 114.30 161.29 0) (effects (font (size 1.27 1.27)) (hide yes)))
 (pin "1"))
(text "U2 VDDIO" (exclude_from_sim no) (at 108.00 175.00 0) (effects (font (size 1.2 1.2)) (justify left bottom)))
(symbol (lib_id "Device:C") (at 142.24 154.94 0) (unit 1) (exclude_from_sim no) (in_bom yes) (on_board yes) (dnp no)
 (property "Reference" "C5" (at 142.88 152.40 0) (effects (font (size 1.27 1.27)) (justify left)))
 (property "Value" "2.2u" (at 142.88 157.48 0) (effects (font (size 1.27 1.27)) (justify left)))
 (property "Footprint" "Capacitor_SMD:C_0603_1608Metric" (at 142.24 154.94 0) (effects (font (size 1.27 1.27)) (hide yes)))
 (property "Datasheet" "~" (at 142.24 154.94 0) (effects (font (size 1.27 1.27)) (hide yes)))
 (property "Description" "Unpolarized capacitor" (at 142.24 154.94 0) (effects (font (size 1.27 1.27)) (hide yes)))
 (pin "1")
 (pin "2"))
(wire (pts (xy 142.24 151.13) (xy 142.24 148.59)) (stroke (width 0) (type default)))
(symbol (lib_id "power:+3V3") (at 142.24 148.59 0) (unit 1) (exclude_from_sim no) (in_bom no) (on_board yes) (dnp no)
 (property "Reference" "#PWR026" (at 142.24 148.59 0) (effects (font (size 1.27 1.27)) (hide yes)))
 (property "Value" "+3V3" (at 142.24 143.99 0) (effects (font (size 1.27 1.27))))
 (property "Footprint" "" (at 142.24 148.59 0) (effects (font (size 1.27 1.27)) (hide yes)))
 (property "Datasheet" "" (at 142.24 148.59 0) (effects (font (size 1.27 1.27)) (hide yes)))
 (property "Description" "" (at 142.24 148.59 0) (effects (font (size 1.27 1.27)) (hide yes)))
 (pin "1"))
(wire (pts (xy 142.24 158.75) (xy 142.24 161.29)) (stroke (width 0) (type default)))
(symbol (lib_id "power:GND") (at 142.24 161.29 0) (unit 1) (exclude_from_sim no) (in_bom no) (on_board yes) (dnp no)
 (property "Reference" "#PWR027" (at 142.24 161.29 0) (effects (font (size 1.27 1.27)) (hide yes)))
 (property "Value" "GND" (at 142.24 165.89 0) (effects (font (size 1.27 1.27))))
 (property "Footprint" "" (at 142.24 161.29 0) (effects (font (size 1.27 1.27)) (hide yes)))
 (property "Datasheet" "" (at 142.24 161.29 0) (effects (font (size 1.27 1.27)) (hide yes)))
 (property "Description" "" (at 142.24 161.29 0) (effects (font (size 1.27 1.27)) (hide yes)))
 (pin "1"))
(text "entrada" (exclude_from_sim no) (at 136.00 175.00 0) (effects (font (size 1.2 1.2)) (justify left bottom)))
(rectangle (start 175.00 120.00) (end 280.00 163.00) (stroke (width 0.15) (type dash)) (fill (type none)))
(text "Puntos de prueba y banderas" (exclude_from_sim no) (at 176.50 124.00 0) (effects (font (size 2.0 2.0) (bold yes)) (justify left bottom)))
(symbol (lib_id "Connector:TestPoint") (at 187.96 134.62 0) (unit 1) (exclude_from_sim no) (in_bom no) (on_board yes) (dnp no)
 (property "Reference" "TP1" (at 187.96 127.76 0) (effects (font (size 1.27 1.27))))
 (property "Value" "INT1" (at 187.96 129.54 0) (effects (font (size 1.27 1.27))))
 (property "Footprint" "TestPoint:TestPoint_Pad_D1.0mm" (at 187.96 134.62 0) (effects (font (size 1.27 1.27)) (hide yes)))
 (property "Datasheet" "~" (at 187.96 134.62 0) (effects (font (size 1.27 1.27)) (hide yes)))
 (property "Description" "test point" (at 187.96 134.62 0) (effects (font (size 1.27 1.27)) (hide yes)))
 (pin "1"))
(wire (pts (xy 187.96 134.62) (xy 187.96 137.16)) (stroke (width 0) (type default)))
(label "IMU_INT1" (at 187.96 137.16 0) (effects (font (size 1.27 1.27)) (justify left bottom)))
(symbol (lib_id "power:PWR_FLAG") (at 243.84 134.62 0) (unit 1) (exclude_from_sim no) (in_bom no) (on_board yes) (dnp no)
 (property "Reference" "#FLG028" (at 243.84 134.62 0) (effects (font (size 1.27 1.27)) (hide yes)))
 (property "Value" "PWR_FLAG" (at 243.84 130.12 0) (effects (font (size 1.27 1.27))))
 (property "Footprint" "" (at 243.84 134.62 0) (effects (font (size 1.27 1.27)) (hide yes)))
 (property "Datasheet" "" (at 243.84 134.62 0) (effects (font (size 1.27 1.27)) (hide yes)))
 (property "Description" "" (at 243.84 134.62 0) (effects (font (size 1.27 1.27)) (hide yes)))
 (pin "1"))
(wire (pts (xy 243.84 134.62) (xy 243.84 137.16)) (stroke (width 0) (type default)))
(symbol (lib_id "power:+3V3") (at 243.84 137.16 180) (unit 1) (exclude_from_sim no) (in_bom no) (on_board yes) (dnp no)
 (property "Reference" "#PWR029" (at 243.84 137.16 0) (effects (font (size 1.27 1.27)) (hide yes)))
 (property "Value" "+3V3" (at 243.84 141.76 0) (effects (font (size 1.27 1.27))))
 (property "Footprint" "" (at 243.84 137.16 0) (effects (font (size 1.27 1.27)) (hide yes)))
 (property "Datasheet" "" (at 243.84 137.16 0) (effects (font (size 1.27 1.27)) (hide yes)))
 (property "Description" "" (at 243.84 137.16 0) (effects (font (size 1.27 1.27)) (hide yes)))
 (pin "1"))
(symbol (lib_id "power:PWR_FLAG") (at 264.16 134.62 0) (unit 1) (exclude_from_sim no) (in_bom no) (on_board yes) (dnp no)
 (property "Reference" "#FLG030" (at 264.16 134.62 0) (effects (font (size 1.27 1.27)) (hide yes)))
 (property "Value" "PWR_FLAG" (at 264.16 130.12 0) (effects (font (size 1.27 1.27))))
 (property "Footprint" "" (at 264.16 134.62 0) (effects (font (size 1.27 1.27)) (hide yes)))
 (property "Datasheet" "" (at 264.16 134.62 0) (effects (font (size 1.27 1.27)) (hide yes)))
 (property "Description" "" (at 264.16 134.62 0) (effects (font (size 1.27 1.27)) (hide yes)))
 (pin "1"))
(wire (pts (xy 264.16 134.62) (xy 264.16 137.16)) (stroke (width 0) (type default)))
(symbol (lib_id "power:GND") (at 264.16 137.16 0) (unit 1) (exclude_from_sim no) (in_bom no) (on_board yes) (dnp no)
 (property "Reference" "#PWR031" (at 264.16 137.16 0) (effects (font (size 1.27 1.27)) (hide yes)))
 (property "Value" "GND" (at 264.16 141.76 0) (effects (font (size 1.27 1.27))))
 (property "Footprint" "" (at 264.16 137.16 0) (effects (font (size 1.27 1.27)) (hide yes)))
 (property "Datasheet" "" (at 264.16 137.16 0) (effects (font (size 1.27 1.27)) (hide yes)))
 (property "Description" "" (at 264.16 137.16 0) (effects (font (size 1.27 1.27)) (hide yes)))
 (pin "1"))
(symbol (lib_id "Mechanical:MountingHole") (at 20.32 180.34 0) (unit 1) (exclude_from_sim no) (in_bom no) (on_board yes) (dnp no)
 (property "Reference" "H1" (at 20.32 175.26 0) (effects (font (size 1.27 1.27))))
 (property "Value" "M2" (at 20.32 177.16 0) (effects (font (size 1.27 1.27))))
 (property "Footprint" "MountingHole:MountingHole_2.2mm_M2" (at 20.32 180.34 0) (effects (font (size 1.27 1.27)) (hide yes)))
 (property "Datasheet" "~" (at 20.32 180.34 0) (effects (font (size 1.27 1.27)) (hide yes)))
 (property "Description" "Mounting Hole without connection" (at 20.32 180.34 0) (effects (font (size 1.27 1.27)) (hide yes))))
(symbol (lib_id "Mechanical:MountingHole") (at 35.56 180.34 0) (unit 1) (exclude_from_sim no) (in_bom no) (on_board yes) (dnp no)
 (property "Reference" "H2" (at 35.56 175.26 0) (effects (font (size 1.27 1.27))))
 (property "Value" "M2" (at 35.56 177.16 0) (effects (font (size 1.27 1.27))))
 (property "Footprint" "MountingHole:MountingHole_2.2mm_M2" (at 35.56 180.34 0) (effects (font (size 1.27 1.27)) (hide yes)))
 (property "Datasheet" "~" (at 35.56 180.34 0) (effects (font (size 1.27 1.27)) (hide yes)))
 (property "Description" "Mounting Hole without connection" (at 35.56 180.34 0) (effects (font (size 1.27 1.27)) (hide yes))))
(text "Va en el brazo que se inclina, cerca del eje del pivote." (exclude_from_sim no) (at 18.00 112.00 0) (effects (font (size 1.3 1.3)) (justify left bottom)))
(text "Qwiic no lleva linea INT: la IMU se lee por\nsondeo/FIFO. TP1 queda por si se quiere\ncablear la interrupcion despues." (exclude_from_sim no) (at 178.00 160.00 0) (effects (font (size 1.2 1.2)) (justify left bottom)))
(sheet_instances (path "" (page "1")))
(embedded_fonts no))
